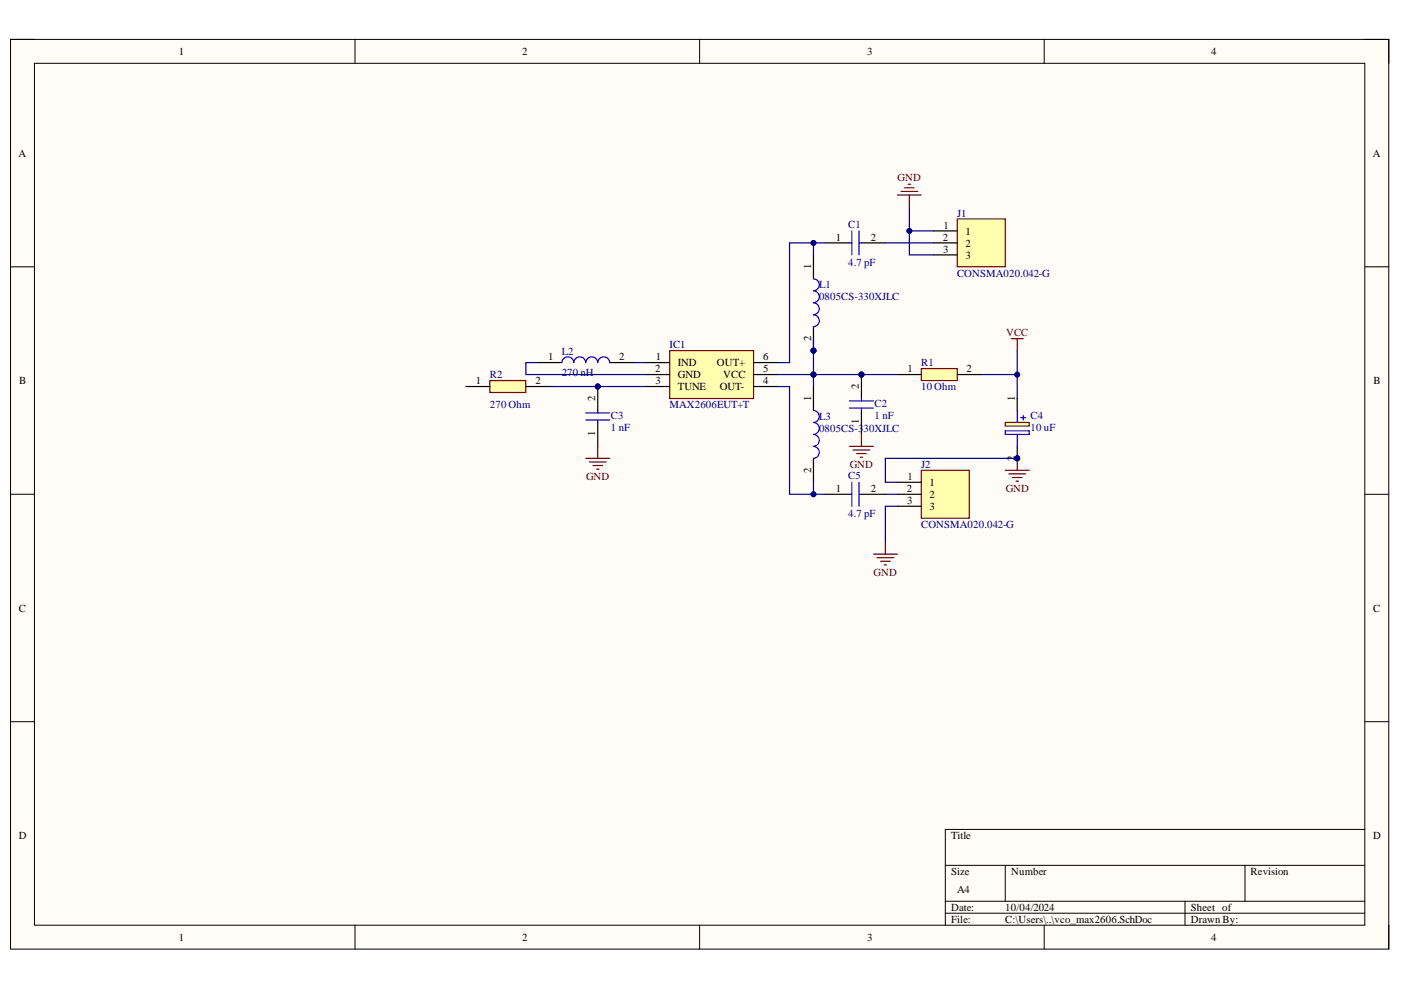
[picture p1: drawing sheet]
# Altium project max2606_VCO.PrjPcb
1 sheet, 13 parts. Net scope: global (net labels, ports and power ports of the same name join across sheets).
Board file: VCO_Max2606.PcbDoc

## Sheet vco_max2606.SchDoc
size A4; SheetNumber: 1; SheetTotal: 1

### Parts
C1  4.7 pF  [CAPC1608X90N]
C2  1 nF  [CAPC1608X90N]
C3  1 nF  [CAPC1608X90N]
C4  10 uF  [CAPPM3216X180N]
C5  4.7 pF  [CAPC1608X90N]
IC1  MAX2606EUT+T  [SOT95P280X145-6N]
J1  CONSMA020.042-G  [CONSMA020042G]
J2  CONSMA020.042-G  [CONSMA020042G]
L1  0805CS-330XJLC  [CAPC2012X130N]
L2  270 nH  [INDC2012X105N]
L3  0805CS-330XJLC  [CAPC2012X130N]
R1  10 Ohm  [RESC1608X55N]
R2  270 Ohm  [RESC2012X65N]

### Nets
GND: C2.1 C3.1 C4.2(-) J1.1 J1.3 J2.1 J2.3
VCC: C4.1(+) R1.2
NetC1_1: C1.1 IC1.6(OUT+) L1.1
NetC1_2: C1.2 J1.2
NetC2_2: C2.2 IC1.5(VCC) L1.2 L3.1 R1.1
NetC3_2: C3.2 IC1.3(TUNE) R2.2
NetC5_1: C5.1 IC1.4(OUT-) L3.2
NetC5_2: C5.2 J2.2
NetIC1_1: IC1.1(IND) L2.2
NetIC1_2: IC1.2(GND) L2.1

Not connected (* = marked no-connect by the designer): R2 1
